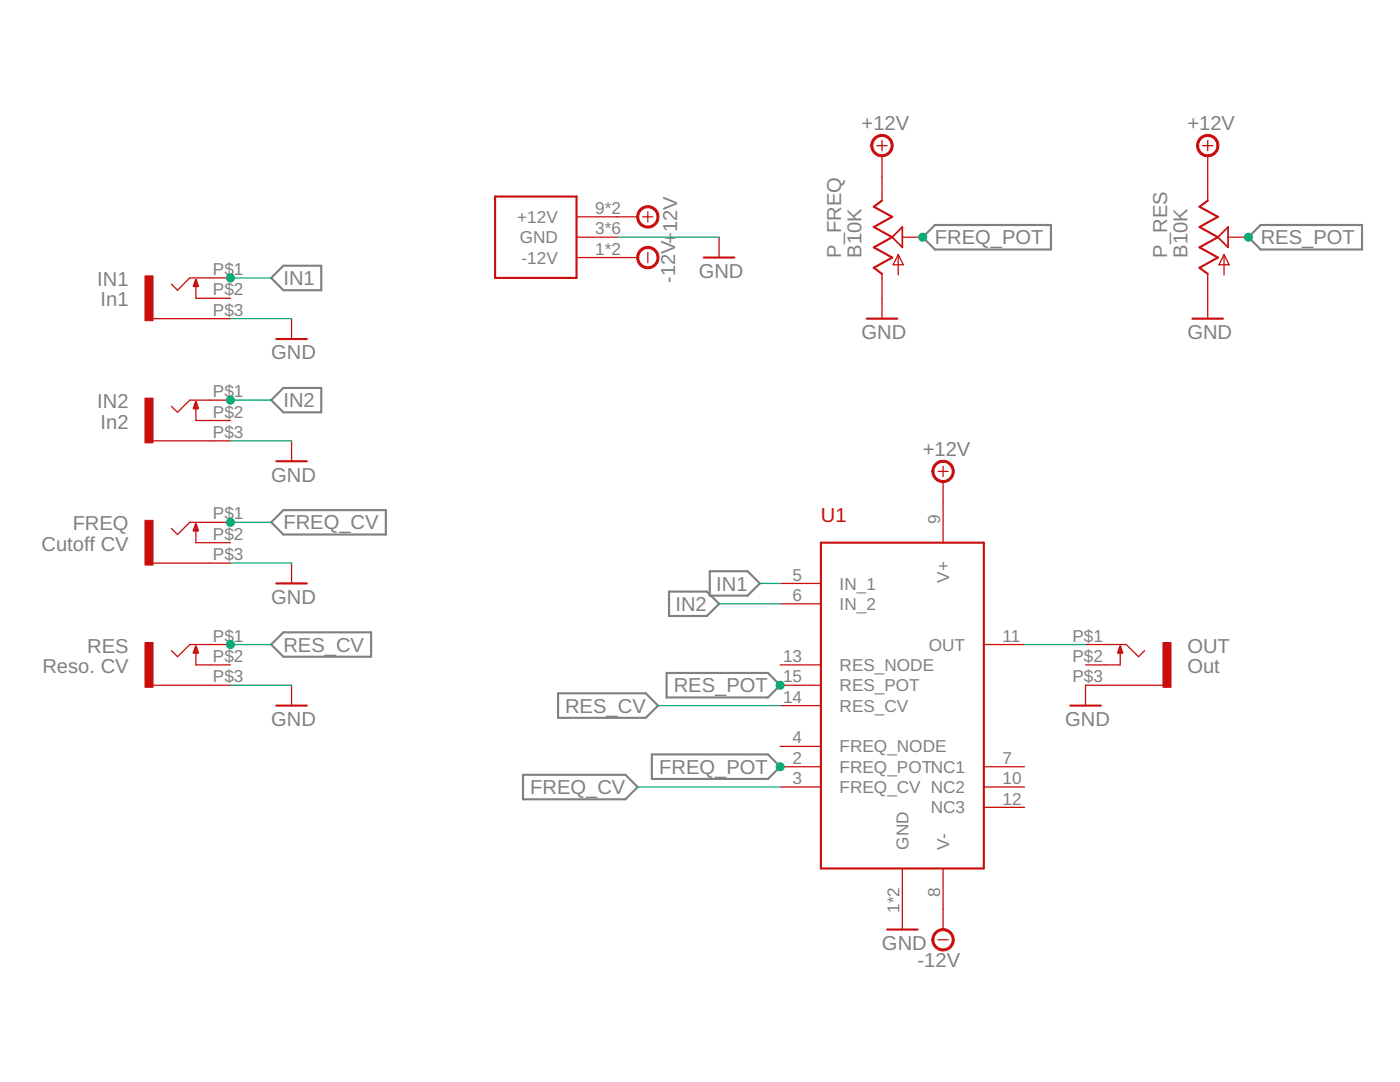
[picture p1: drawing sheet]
<?xml version="1.0" encoding="utf-8"?>
<!DOCTYPE eagle SYSTEM "eagle.dtd">
<eagle version="9.6.2">
<drawing>
<settings>
<setting alwaysvectorfont="no"/>
<setting verticaltext="up"/>
</settings>
<grid distance="0.1" unitdist="inch" unit="inch" style="lines" multiple="1" display="no" altdistance="0.01" altunitdist="inch" altunit="inch"/>
<schematic xreflabel="%F%N/%S.%C%R" xrefpart="/%S.%C%R">
<libraries>
<library name="supply1">
<symbols>
<symbol name="GND">
<wire x1="-1.905" y1="0" x2="1.905" y2="0" width="0.254" layer="94"/>
<text x="-2.54" y="-2.54" size="1.778" layer="96">&gt;VALUE</text>
<pin name="GND" x="0" y="2.54" visible="off" length="short" direction="sup" rot="R270"/>
</symbol>
</symbols>
<devicesets>
<deviceset name="GND" prefix="GND">
<gates>
<gate name="1" symbol="GND" x="0" y="0"/>
</gates>
<devices>
<device name="">
<technologies>
<technology name=""/>
</technologies>
</device>
</devices>
</deviceset>
</devicesets>
</library>
<library name="supply2">
<symbols>
<symbol name="+12V">
<wire x1="0" y1="1.905" x2="0" y2="0.635" width="0.1524" layer="94"/>
<wire x1="-0.635" y1="1.27" x2="0.635" y2="1.27" width="0.1524" layer="94"/>
<circle x="0" y="1.27" radius="1.27" width="0.254" layer="94"/>
<text x="-2.54" y="3.175" size="1.778" layer="96">&gt;VALUE</text>
<pin name="+12V" x="0" y="-2.54" visible="off" length="short" direction="sup" rot="R90"/>
</symbol>
<symbol name="-12V">
<wire x1="-0.635" y1="-1.27" x2="0.635" y2="-1.27" width="0.1524" layer="94"/>
<circle x="0" y="-1.27" radius="1.27" width="0.254" layer="94"/>
<text x="-3.175" y="-4.699" size="1.778" layer="96">&gt;VALUE</text>
<pin name="-12V" x="0" y="2.54" visible="off" length="short" direction="sup" rot="R270"/>
</symbol>
</symbols>
<devicesets>
<deviceset name="+12V" prefix="SUPPLY">
<gates>
<gate name="+12V" symbol="+12V" x="0" y="0"/>
</gates>
<devices>
<device name="">
<technologies>
<technology name=""/>
</technologies>
</device>
</devices>
</deviceset>
<deviceset name="-12V" prefix="SUPPLY">
<gates>
<gate name="G$1" symbol="-12V" x="0" y="0"/>
</gates>
<devices>
<device name="">
<technologies>
<technology name=""/>
</technologies>
</device>
</devices>
</deviceset>
</devicesets>
</library>
<library name="russ_eurorack">
<symbols>
<symbol name="POWER_SIMPLE">
<pin name="+12V" x="10.16" y="2.54" length="middle" rot="R180"/>
<pin name="GND" x="10.16" y="0" length="middle" rot="R180"/>
<pin name="-12V" x="10.16" y="-2.54" length="middle" rot="R180"/>
<wire x1="-5.08" y1="5.08" x2="5.08" y2="5.08" width="0.254" layer="94"/>
<wire x1="5.08" y1="5.08" x2="5.08" y2="-5.08" width="0.254" layer="94"/>
<wire x1="5.08" y1="-5.08" x2="-5.08" y2="-5.08" width="0.254" layer="94"/>
<wire x1="-5.08" y1="-5.08" x2="-5.08" y2="5.08" width="0.254" layer="94"/>
<text x="-5.334" y="6.096" size="1.27" layer="95">&gt;NAME</text>
</symbol>
</symbols>
<devicesets>
<deviceset name="POWER_SIMPLE">
<gates>
<gate name="G$1" symbol="POWER_SIMPLE" x="0" y="0"/>
</gates>
<devices>
<device name="16" package="POWER_16">
<connects>
<connect gate="G$1" pin="+12V" pad="9 10"/>
<connect gate="G$1" pin="-12V" pad="1 2"/>
<connect gate="G$1" pin="GND" pad="3 4 5 6 7 8"/>
</connects>
<technologies>
<technology name=""/>
</technologies>
</device>
<device name="10" package="POWER_10">
<connects>
<connect gate="G$1" pin="+12V" pad="9 10"/>
<connect gate="G$1" pin="-12V" pad="1 2"/>
<connect gate="G$1" pin="GND" pad="3 4 5 6 7 8"/>
</connects>
<technologies>
<technology name=""/>
</technologies>
</device>
</devices>
</deviceset>
</devicesets>
</library>
<library name="ES-2144 LPF Module">
<symbols>
<symbol name="THONKICONN_JACK">
<rectangle x1="2.286" y1="-0.508" x2="7.874" y2="0.508" layer="94" rot="R90"/>
<wire x1="-2.54" y1="2.54" x2="0" y2="2.54" width="0.1524" layer="94"/>
<wire x1="0" y1="2.54" x2="1.524" y2="1.016" width="0.1524" layer="94"/>
<wire x1="1.524" y1="1.016" x2="2.286" y2="1.778" width="0.1524" layer="94"/>
<wire x1="-2.54" y1="0" x2="-0.762" y2="0" width="0.1524" layer="94"/>
<wire x1="-0.762" y1="0" x2="-0.762" y2="2.286" width="0.1524" layer="94"/>
<wire x1="-0.762" y1="2.286" x2="-1.016" y2="1.524" width="0.254" layer="94"/>
<wire x1="-1.016" y1="1.524" x2="-0.508" y2="1.524" width="0.254" layer="94"/>
<wire x1="-0.508" y1="1.524" x2="-0.762" y2="2.286" width="0.254" layer="94"/>
<wire x1="-2.54" y1="-2.54" x2="4.572" y2="-2.54" width="0.1524" layer="94"/>
<pin name="1" x="-5.08" y="-2.54" visible="pad" length="short" direction="pas"/>
<pin name="2" x="-5.08" y="2.54" visible="pad" length="short" direction="pas"/>
<pin name="3" x="-5.08" y="0" visible="pad" length="short" direction="pas"/>
<text x="-2.54" y="4.064" size="1.778" layer="95">&gt;NAME</text>
<text x="-2.54" y="-6.096" size="1.778" layer="96">&gt;VALUE</text>
</symbol>
<symbol name="MUSICTHINGMODULAR_POTENTIOMETER">
<wire x1="0" y1="-5.08" x2="0" y2="-4.572" width="0.1524" layer="94"/>
<wire x1="0" y1="-4.572" x2="-1.016" y2="-3.81" width="0.254" layer="94"/>
<wire x1="-1.016" y1="-3.81" x2="1.27" y2="-2.54" width="0.254" layer="94"/>
<wire x1="1.27" y1="-2.54" x2="-1.016" y2="-1.27" width="0.254" layer="94"/>
<wire x1="-1.016" y1="-1.27" x2="1.27" y2="0" width="0.254" layer="94"/>
<wire x1="1.27" y1="0" x2="-1.016" y2="1.27" width="0.254" layer="94"/>
<wire x1="-1.016" y1="1.27" x2="1.27" y2="2.54" width="0.254" layer="94"/>
<wire x1="1.27" y1="2.54" x2="-1.016" y2="3.81" width="0.254" layer="94"/>
<wire x1="-1.016" y1="3.81" x2="0" y2="4.572" width="0.254" layer="94"/>
<wire x1="0" y1="4.572" x2="0" y2="5.08" width="0.1524" layer="94"/>
<wire x1="1.27" y1="0" x2="2.54" y2="1.27" width="0.2032" layer="94"/>
<wire x1="2.54" y1="-1.27" x2="1.27" y2="0" width="0.2032" layer="94"/>
<wire x1="2.54" y1="1.27" x2="2.54" y2="-1.27" width="0.2032" layer="94"/>
<wire x1="2.032" y1="-4.699" x2="2.032" y2="-2.159" width="0.1524" layer="94"/>
<wire x1="2.032" y1="-2.159" x2="2.667" y2="-3.429" width="0.1524" layer="94"/>
<wire x1="2.667" y1="-3.429" x2="1.397" y2="-3.429" width="0.1524" layer="94"/>
<wire x1="1.397" y1="-3.429" x2="2.032" y2="-2.159" width="0.1524" layer="94"/>
<pin name="A" x="0" y="-7.62" visible="off" length="short" direction="pas" rot="R90"/>
<pin name="E" x="0" y="7.62" visible="off" length="short" direction="pas" rot="R270"/>
<pin name="S" x="5.08" y="0" visible="off" length="short" direction="pas" rot="R180"/>
<text x="-5.08" y="-2.54" size="1.778" layer="95" rot="R90">&gt;NAME</text>
<text x="-2.54" y="-2.54" size="1.778" layer="96" rot="R90">&gt;VALUE</text>
</symbol>
</symbols>
<devicesets>
<deviceset name="THONKICONN_WQP-PJ301M-12_JACK">
<gates>
<gate name="G$1" symbol="THONKICONN_JACK" x="0" y="0"/>
</gates>
<devices>
<device name="" package="THONKICONN_WQP-PJ301M-12_JACK">
<connects>
<connect gate="G$1" pin="1" pad="P$3"/>
<connect gate="G$1" pin="2" pad="P$1"/>
<connect gate="G$1" pin="3" pad="P$2"/>
</connects>
<package3dinstances>
<package3dinstance package3d_urn="urn:adsk.eagle:package:35649430/2"/>
</package3dinstances>
<technologies>
<technology name=""/>
</technologies>
</device>
</devices>
</deviceset>
<deviceset name="MUSICTHINGMODULAR_9MM_SNAP-IN_POT" prefix="VR" uservalue="yes">
<gates>
<gate name="G$1" symbol="MUSICTHINGMODULAR_POTENTIOMETER" x="0" y="0"/>
</gates>
<devices>
<device name="_" package="MUSICTHINGMODULAR_9MM_SNAP-IN_POT">
<connects>
<connect gate="G$1" pin="A" pad="1"/>
<connect gate="G$1" pin="E" pad="3"/>
<connect gate="G$1" pin="S" pad="2"/>
</connects>
<package3dinstances>
<package3dinstance package3d_urn="urn:adsk.eagle:package:35649433/2"/>
</package3dinstances>
<technologies>
<technology name=""/>
</technologies>
</device>
</devices>
</deviceset>
</devicesets>
</library>
<library name="Electrosmith_Boards">
<symbols>
<symbol name="ES_2144_V2">
<wire x1="-12.7" y1="12.7" x2="-12.7" y2="-27.94" width="0.254" layer="94"/>
<wire x1="-12.7" y1="-27.94" x2="7.62" y2="-27.94" width="0.254" layer="94"/>
<wire x1="7.62" y1="-27.94" x2="7.62" y2="12.7" width="0.254" layer="94"/>
<wire x1="7.62" y1="12.7" x2="-12.7" y2="12.7" width="0.254" layer="94"/>
<pin name="V+" x="2.54" y="17.78" length="middle" rot="R270"/>
<pin name="V-" x="2.54" y="-33.02" length="middle" rot="R90"/>
<pin name="GND" x="-2.54" y="-33.02" length="middle" rot="R90"/>
<pin name="IN_1" x="-17.78" y="7.62" length="middle"/>
<pin name="IN_2" x="-17.78" y="5.08" length="middle"/>
<pin name="OUT" x="12.7" y="0" length="middle" rot="R180"/>
<text x="-12.7" y="15.24" size="1.778" layer="94">&gt;NAME</text>
<pin name="RES_NODE" x="-17.78" y="-2.54" length="middle"/>
<pin name="RES_POT" x="-17.78" y="-5.08" length="middle"/>
<pin name="RES_CV" x="-17.78" y="-7.62" length="middle"/>
<pin name="FREQ_NODE" x="-17.78" y="-12.7" length="middle"/>
<pin name="FREQ_POT" x="-17.78" y="-15.24" length="middle"/>
<pin name="FREQ_CV" x="-17.78" y="-17.78" length="middle"/>
<pin name="NC3" x="12.7" y="-20.32" length="middle" rot="R180"/>
<pin name="NC2" x="12.7" y="-17.78" length="middle" rot="R180"/>
<pin name="NC1" x="12.7" y="-15.24" length="middle" rot="R180"/>
</symbol>
</symbols>
<devicesets>
<deviceset name="ES_2144_V2" prefix="U">
<gates>
<gate name="G$1" symbol="ES_2144_V2" x="0" y="0"/>
</gates>
<devices>
<device name="" package="ES_2144_V2">
<connects>
<connect gate="G$1" pin="FREQ_CV" pad="3"/>
<connect gate="G$1" pin="FREQ_NODE" pad="4"/>
<connect gate="G$1" pin="FREQ_POT" pad="2"/>
<connect gate="G$1" pin="GND" pad="1 16"/>
<connect gate="G$1" pin="IN_1" pad="5"/>
<connect gate="G$1" pin="IN_2" pad="6"/>
<connect gate="G$1" pin="NC1" pad="7"/>
<connect gate="G$1" pin="NC2" pad="10"/>
<connect gate="G$1" pin="NC3" pad="12"/>
<connect gate="G$1" pin="OUT" pad="11"/>
<connect gate="G$1" pin="RES_CV" pad="14"/>
<connect gate="G$1" pin="RES_NODE" pad="13"/>
<connect gate="G$1" pin="RES_POT" pad="15"/>
<connect gate="G$1" pin="V+" pad="9"/>
<connect gate="G$1" pin="V-" pad="8"/>
</connects>
<technologies>
<technology name=""/>
</technologies>
</device>
<device name="_LOCK" package="ES_2144_V2_LOCK">
<connects>
<connect gate="G$1" pin="FREQ_CV" pad="3"/>
<connect gate="G$1" pin="FREQ_NODE" pad="4"/>
<connect gate="G$1" pin="FREQ_POT" pad="2"/>
<connect gate="G$1" pin="GND" pad="1 16"/>
<connect gate="G$1" pin="IN_1" pad="5"/>
<connect gate="G$1" pin="IN_2" pad="6"/>
<connect gate="G$1" pin="NC1" pad="7"/>
<connect gate="G$1" pin="NC2" pad="10"/>
<connect gate="G$1" pin="NC3" pad="12"/>
<connect gate="G$1" pin="OUT" pad="11"/>
<connect gate="G$1" pin="RES_CV" pad="14"/>
<connect gate="G$1" pin="RES_NODE" pad="13"/>
<connect gate="G$1" pin="RES_POT" pad="15"/>
<connect gate="G$1" pin="V+" pad="9"/>
<connect gate="G$1" pin="V-" pad="8"/>
</connects>
<technologies>
<technology name=""/>
</technologies>
</device>
</devices>
</deviceset>
</devicesets>
</library>
</libraries>
<attributes>
</attributes>
<variantdefs>
</variantdefs>
<classes>
<class number="0" name="default" width="0.254" drill="0">
<clearance class="0" value="0.5"/>
</class>
</classes>
<parts>
<part name="IN1" library="ES-2144 LPF Module" deviceset="THONKICONN_WQP-PJ301M-12_JACK" device="" package3d_urn="urn:adsk.eagle:package:35649430/2" value="In1"/>
<part name="IN2" library="ES-2144 LPF Module" deviceset="THONKICONN_WQP-PJ301M-12_JACK" device="" package3d_urn="urn:adsk.eagle:package:35649430/2" value="In2"/>
<part name="FREQ" library="ES-2144 LPF Module" deviceset="THONKICONN_WQP-PJ301M-12_JACK" device="" package3d_urn="urn:adsk.eagle:package:35649430/2" override_package3d_urn="urn:adsk.eagle:package:35649375/2" override_package_urn="urn:adsk.eagle:footprint:35649376/1" override_locally_modified="yes" value="Cutoff CV"/>
<part name="RES" library="ES-2144 LPF Module" deviceset="THONKICONN_WQP-PJ301M-12_JACK" device="" package3d_urn="urn:adsk.eagle:package:35649430/2" value="Reso. CV"/>
<part name="OUT" library="ES-2144 LPF Module" deviceset="THONKICONN_WQP-PJ301M-12_JACK" device="" package3d_urn="urn:adsk.eagle:package:35649430/2" value="Out"/>
<part name="P_FREQ" library="ES-2144 LPF Module" deviceset="MUSICTHINGMODULAR_9MM_SNAP-IN_POT" device="_" package3d_urn="urn:adsk.eagle:package:35649433/2" override_package3d_urn="urn:adsk.eagle:package:35649378/2" override_package_urn="urn:adsk.eagle:footprint:35649379/1" override_locally_modified="yes" value="B10K"/>
<part name="P_RES" library="ES-2144 LPF Module" deviceset="MUSICTHINGMODULAR_9MM_SNAP-IN_POT" device="_" package3d_urn="urn:adsk.eagle:package:35649433/2" value="B10K"/>
<part name="GND1" library="supply1" deviceset="GND" device=""/>
<part name="GND2" library="supply1" deviceset="GND" device=""/>
<part name="GND3" library="supply1" deviceset="GND" device=""/>
<part name="GND4" library="supply1" deviceset="GND" device=""/>
<part name="GND5" library="supply1" deviceset="GND" device=""/>
<part name="GND6" library="supply1" deviceset="GND" device=""/>
<part name="SUPPLY1" library="supply2" deviceset="+12V" device=""/>
<part name="SUPPLY2" library="supply2" deviceset="-12V" device=""/>
<part name="SUPPLY3" library="supply2" deviceset="+12V" device=""/>
<part name="GND7" library="supply1" deviceset="GND" device=""/>
<part name="GND8" library="supply1" deviceset="GND" device=""/>
<part name="SUPPLY4" library="supply2" deviceset="+12V" device=""/>
<part name="U$1" library="russ_eurorack" deviceset="POWER_SIMPLE" device="10" override_package3d_urn="urn:adsk.eagle:package:35649383/2" override_package_urn="urn:adsk.eagle:footprint:35649384/1"/>
<part name="SUPPLY7" library="supply2" deviceset="+12V" device=""/>
<part name="GND10" library="supply1" deviceset="GND" device=""/>
<part name="SUPPLY8" library="supply2" deviceset="-12V" device=""/>
<part name="U1" library="Electrosmith_Boards" deviceset="ES_2144_V2" device=""/>
</parts>
<sheets>
<sheet>
<plain>
</plain>
<instances>
<instance part="IN1" gate="G$1" x="-2.54" y="93.98" smashed="yes" rot="MR0">
<attribute name="NAME" x="-10.16" y="95.504" size="1.778" layer="95" rot="MR0"/>
<attribute name="VALUE" x="-10.16" y="92.964" size="1.778" layer="96" rot="MR0"/>
</instance>
<instance part="IN2" gate="G$1" x="-2.54" y="78.74" smashed="yes" rot="MR0">
<attribute name="NAME" x="-10.16" y="80.264" size="1.778" layer="95" rot="MR0"/>
<attribute name="VALUE" x="-10.16" y="77.724" size="1.778" layer="96" rot="MR0"/>
</instance>
<instance part="FREQ" gate="G$1" x="-2.54" y="63.5" smashed="yes" rot="MR0">
<attribute name="NAME" x="-10.16" y="65.024" size="1.778" layer="95" rot="MR0"/>
<attribute name="VALUE" x="-10.16" y="62.484" size="1.778" layer="96" rot="MR0"/>
</instance>
<instance part="RES" gate="G$1" x="-2.54" y="48.26" smashed="yes" rot="MR0">
<attribute name="NAME" x="-10.16" y="49.784" size="1.778" layer="95" rot="MR0"/>
<attribute name="VALUE" x="-10.16" y="47.244" size="1.778" layer="96" rot="MR0"/>
</instance>
<instance part="OUT" gate="G$1" x="114.3" y="48.26" smashed="yes">
<attribute name="NAME" x="121.92" y="49.784" size="1.778" layer="95"/>
<attribute name="VALUE" x="121.92" y="47.244" size="1.778" layer="96"/>
</instance>
<instance part="P_FREQ" gate="G$1" x="83.82" y="101.6" smashed="yes">
<attribute name="NAME" x="78.74" y="99.06" size="1.778" layer="95" rot="R90"/>
<attribute name="VALUE" x="81.28" y="99.06" size="1.778" layer="96" rot="R90"/>
</instance>
<instance part="P_RES" gate="G$1" x="124.46" y="101.6" smashed="yes">
<attribute name="NAME" x="119.38" y="99.06" size="1.778" layer="95" rot="R90"/>
<attribute name="VALUE" x="121.92" y="99.06" size="1.778" layer="96" rot="R90"/>
</instance>
<instance part="GND1" gate="1" x="10.16" y="88.9" smashed="yes">
<attribute name="VALUE" x="7.62" y="86.36" size="1.778" layer="96"/>
</instance>
<instance part="GND2" gate="1" x="10.16" y="73.66" smashed="yes">
<attribute name="VALUE" x="7.62" y="71.12" size="1.778" layer="96"/>
</instance>
<instance part="GND3" gate="1" x="10.16" y="58.42" smashed="yes">
<attribute name="VALUE" x="7.62" y="55.88" size="1.778" layer="96"/>
</instance>
<instance part="GND4" gate="1" x="10.16" y="43.18" smashed="yes">
<attribute name="VALUE" x="7.62" y="40.64" size="1.778" layer="96"/>
</instance>
<instance part="GND5" gate="1" x="109.22" y="43.18" smashed="yes">
<attribute name="VALUE" x="106.68" y="40.64" size="1.778" layer="96"/>
</instance>
<instance part="GND6" gate="1" x="86.36" y="15.24" smashed="yes">
<attribute name="VALUE" x="83.82" y="12.7" size="1.778" layer="96"/>
</instance>
<instance part="SUPPLY1" gate="+12V" x="83.82" y="111.76" smashed="yes">
<attribute name="VALUE" x="81.28" y="114.935" size="1.778" layer="96"/>
</instance>
<instance part="SUPPLY2" gate="G$1" x="91.44" y="15.24" smashed="yes">
<attribute name="VALUE" x="88.265" y="10.541" size="1.778" layer="96"/>
</instance>
<instance part="SUPPLY3" gate="+12V" x="124.46" y="111.76" smashed="yes">
<attribute name="VALUE" x="121.92" y="114.935" size="1.778" layer="96"/>
</instance>
<instance part="GND7" gate="1" x="83.82" y="91.44" smashed="yes">
<attribute name="VALUE" x="81.28" y="88.9" size="1.778" layer="96"/>
</instance>
<instance part="GND8" gate="1" x="124.46" y="91.44" smashed="yes">
<attribute name="VALUE" x="121.92" y="88.9" size="1.778" layer="96"/>
</instance>
<instance part="SUPPLY4" gate="+12V" x="91.44" y="71.12" smashed="yes">
<attribute name="VALUE" x="88.9" y="74.295" size="1.778" layer="96"/>
</instance>
<instance part="U$1" gate="G$1" x="40.64" y="101.6" smashed="yes"/>
<instance part="SUPPLY7" gate="+12V" x="53.34" y="104.14" smashed="yes" rot="R270">
<attribute name="VALUE" x="56.515" y="106.68" size="1.778" layer="96" rot="R270"/>
</instance>
<instance part="GND10" gate="1" x="63.5" y="99.06" smashed="yes">
<attribute name="VALUE" x="60.96" y="96.52" size="1.778" layer="96"/>
</instance>
<instance part="SUPPLY8" gate="G$1" x="53.34" y="99.06" smashed="yes" rot="R90">
<attribute name="VALUE" x="58.039" y="95.885" size="1.778" layer="96" rot="R90"/>
</instance>
<instance part="U1" gate="G$1" x="88.9" y="50.8" smashed="yes">
<attribute name="NAME" x="76.2" y="66.04" size="1.778" layer="94"/>
</instance>
</instances>
<busses>
</busses>
<nets>
<net name="GND" class="0">
<segment>
<pinref part="IN1" gate="G$1" pin="1"/>
<pinref part="GND1" gate="1" pin="GND"/>
<wire x1="2.54" y1="91.44" x2="10.16" y2="91.44" width="0.1524" layer="91"/>
</segment>
<segment>
<pinref part="IN2" gate="G$1" pin="1"/>
<pinref part="GND2" gate="1" pin="GND"/>
<wire x1="2.54" y1="76.2" x2="10.16" y2="76.2" width="0.1524" layer="91"/>
</segment>
<segment>
<pinref part="FREQ" gate="G$1" pin="1"/>
<pinref part="GND3" gate="1" pin="GND"/>
<wire x1="2.54" y1="60.96" x2="10.16" y2="60.96" width="0.1524" layer="91"/>
</segment>
<segment>
<pinref part="RES" gate="G$1" pin="1"/>
<pinref part="GND4" gate="1" pin="GND"/>
<wire x1="2.54" y1="45.72" x2="10.16" y2="45.72" width="0.1524" layer="91"/>
</segment>
<segment>
<pinref part="OUT" gate="G$1" pin="1"/>
<pinref part="GND5" gate="1" pin="GND"/>
</segment>
<segment>
<pinref part="P_FREQ" gate="G$1" pin="A"/>
<pinref part="GND7" gate="1" pin="GND"/>
</segment>
<segment>
<pinref part="P_RES" gate="G$1" pin="A"/>
<pinref part="GND8" gate="1" pin="GND"/>
</segment>
<segment>
<pinref part="U$1" gate="G$1" pin="GND"/>
<pinref part="GND10" gate="1" pin="GND"/>
<wire x1="50.8" y1="101.6" x2="63.5" y2="101.6" width="0.1524" layer="91"/>
</segment>
<segment>
<pinref part="GND6" gate="1" pin="GND"/>
<pinref part="U1" gate="G$1" pin="GND"/>
</segment>
</net>
<net name="IN1" class="0">
<segment>
<pinref part="IN1" gate="G$1" pin="2"/>
<junction x="2.54" y="96.52"/>
<label x="7.62" y="96.52" size="1.778" layer="95" xref="yes"/>
<wire x1="2.54" y1="96.52" x2="7.62" y2="96.52" width="0.1524" layer="91"/>
</segment>
<segment>
<label x="68.58" y="58.42" size="1.778" layer="95" rot="R180" xref="yes"/>
<wire x1="71.12" y1="58.42" x2="68.58" y2="58.42" width="0.1524" layer="91"/>
<pinref part="U1" gate="G$1" pin="IN_1"/>
</segment>
</net>
<net name="IN2" class="0">
<segment>
<label x="63.5" y="55.88" size="1.778" layer="95" rot="R180" xref="yes"/>
<wire x1="63.5" y1="55.88" x2="71.12" y2="55.88" width="0.1524" layer="91"/>
<pinref part="U1" gate="G$1" pin="IN_2"/>
</segment>
<segment>
<pinref part="IN2" gate="G$1" pin="2"/>
<junction x="2.54" y="81.28"/>
<label x="7.62" y="81.28" size="1.778" layer="95" xref="yes"/>
<wire x1="2.54" y1="81.28" x2="7.62" y2="81.28" width="0.1524" layer="91"/>
</segment>
</net>
<net name="RES_POT" class="0">
<segment>
<pinref part="P_RES" gate="G$1" pin="S"/>
<junction x="129.54" y="101.6"/>
<label x="129.54" y="101.6" size="1.778" layer="95" xref="yes"/>
</segment>
<segment>
<junction x="71.12" y="45.72"/>
<label x="71.12" y="45.72" size="1.778" layer="95" rot="R180" xref="yes"/>
<pinref part="U1" gate="G$1" pin="RES_POT"/>
</segment>
</net>
<net name="RES_CV" class="0">
<segment>
<label x="55.88" y="43.18" size="1.778" layer="95" rot="R180" xref="yes"/>
<wire x1="55.88" y1="43.18" x2="71.12" y2="43.18" width="0.1524" layer="91"/>
<pinref part="U1" gate="G$1" pin="RES_CV"/>
</segment>
<segment>
<pinref part="RES" gate="G$1" pin="2"/>
<junction x="2.54" y="50.8"/>
<label x="7.62" y="50.8" size="1.778" layer="95" xref="yes"/>
<wire x1="2.54" y1="50.8" x2="7.62" y2="50.8" width="0.1524" layer="91"/>
</segment>
</net>
<net name="FREQ_POT" class="0">
<segment>
<pinref part="P_FREQ" gate="G$1" pin="S"/>
<junction x="88.9" y="101.6"/>
<label x="88.9" y="101.6" size="1.778" layer="95" xref="yes"/>
</segment>
<segment>
<junction x="71.12" y="35.56"/>
<label x="71.12" y="35.56" size="1.778" layer="95" rot="R180" xref="yes"/>
<pinref part="U1" gate="G$1" pin="FREQ_POT"/>
</segment>
</net>
<net name="FREQ_CV" class="0">
<segment>
<label x="53.34" y="33.02" size="1.778" layer="95" rot="R180" xref="yes"/>
<wire x1="53.34" y1="33.02" x2="71.12" y2="33.02" width="0.1524" layer="91"/>
<pinref part="U1" gate="G$1" pin="FREQ_CV"/>
</segment>
<segment>
<pinref part="FREQ" gate="G$1" pin="2"/>
<junction x="2.54" y="66.04"/>
<label x="7.62" y="66.04" size="1.778" layer="95" xref="yes"/>
<wire x1="2.54" y1="66.04" x2="7.62" y2="66.04" width="0.1524" layer="91"/>
</segment>
</net>
<net name="+12V" class="0">
<segment>
<pinref part="P_RES" gate="G$1" pin="E"/>
<pinref part="SUPPLY3" gate="+12V" pin="+12V"/>
</segment>
<segment>
<pinref part="P_FREQ" gate="G$1" pin="E"/>
<pinref part="SUPPLY1" gate="+12V" pin="+12V"/>
</segment>
<segment>
<pinref part="SUPPLY7" gate="+12V" pin="+12V"/>
<pinref part="U$1" gate="G$1" pin="+12V"/>
</segment>
<segment>
<pinref part="SUPPLY4" gate="+12V" pin="+12V"/>
<pinref part="U1" gate="G$1" pin="V+"/>
</segment>
</net>
<net name="-12V" class="0">
<segment>
<pinref part="SUPPLY8" gate="G$1" pin="-12V"/>
<pinref part="U$1" gate="G$1" pin="-12V"/>
</segment>
<segment>
<pinref part="SUPPLY2" gate="G$1" pin="-12V"/>
<pinref part="U1" gate="G$1" pin="V-"/>
</segment>
</net>
<net name="N$1" class="0">
<segment>
<pinref part="OUT" gate="G$1" pin="2"/>
<wire x1="101.6" y1="50.8" x2="109.22" y2="50.8" width="0.1524" layer="91"/>
<pinref part="U1" gate="G$1" pin="OUT"/>
</segment>
</net>
</nets>
</sheet>
</sheets>
</schematic>
</drawing>
<compatibility>
<note version="8.2" severity="warning">
Since Version 8.2, EAGLE supports online libraries. The ids
of those online libraries will not be understood (or retained)
with this version.
</note>
<note version="8.3" severity="warning">
Since Version 8.3, EAGLE supports URNs for individual library
assets (packages, symbols, and devices). The URNs of those assets
will not be understood (or retained) with this version.
</note>
<note version="8.3" severity="warning">
Since Version 8.3, EAGLE supports the association of 3D packages
with devices in libraries, schematics, and board files. Those 3D
packages will not be understood (or retained) with this version.
</note>
<note version="9.4" severity="warning">
Since Version 9.4, EAGLE supports the overriding of 3D packages
in schematics and board files. Those overridden 3d packages
will not be understood (or retained) with this version.
</note>
</compatibility>
</eagle>
